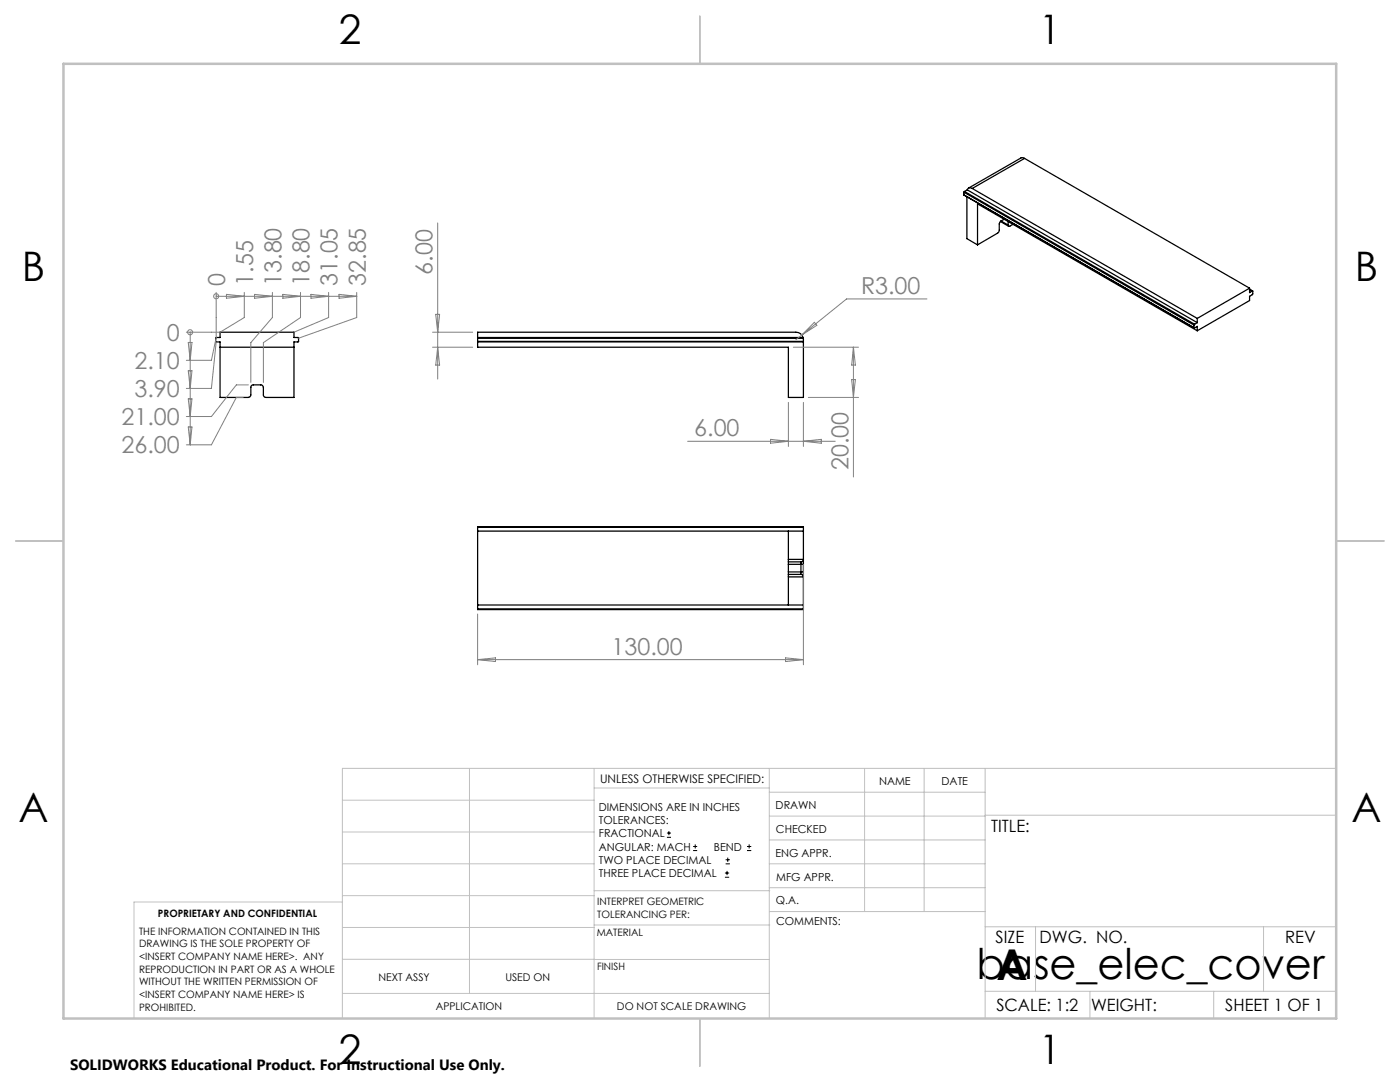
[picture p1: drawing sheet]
<svg xmlns="http://www.w3.org/2000/svg" width="279mm" height="216mm" viewBox="0 0 279 216" stroke-linecap="round" stroke-linejoin="round" font-family="sans-serif">
<g fill="none" stroke="#000" stroke-width=".25">
<path d="M192.3 38.9h.1M192.3 38.9l46 26.5M192.4 38.3l-.1 .6M192.4 38.3l45.9 26.6M192.5 38.2l-.1 .1M192.5 38.2l45.9 26.5M193 39.3v8.3l2.1 1.3M193 37.9l45.9 26.5M193 37.9l-.5 .3M194 37.6a.63 .63 0 0 0-1 .3M194 37.6l44.9 25.9M204.5 31.6l-.7-.1-10.5 6"/>
<path d="M204.5 31.6l-10.5 6M204.5 31.6l44.9 25.9M195.1 48.9v-8.2l43.8 25.3M199.7 44.2l1.6 1M199.8 44.1l-.4 .5v1.4l-.1 .4-4.2 2.5M199.8 44.1l1.4 .8M200.4 43.7l-.6 .4M201.2 44.2v.7M202.2 44.8l-.7 .3a.21 .21 0 0 1-.2 0 .21 .21 0 0 1-.1-.2M249.4 57.5l-10.5 6M249.4 57.5v.9l.5-.3M249.9 58.1h.1v.6l-.6 .4v.9l-10.5 6"/>
<path d="M249.9 58.1l-.5-.4 .6 .4M43.9 66.3h14.8v1l.9 .2-.1 .7h-.8v11.1h-5.9l-.2-.4v-1.6l-.1-.3-.4-.2h-1.7l-.3 .2v1.8l-.4 .5h-5.8v-11.1h-.9l.1-.9h.8zM43.9 69.3h14.8M95.3 67.3v.2M95.3 68.1v.1M95.3 67.3v-1h63.5a1.44 1.44 0 0 1 1.5 1M95.3 67.3h65M95.3 68.2h65M95.3 68.2v1.1h62v10h3v-11.1M95.3 67.5h65M95.3 68.1h65M95.3 67.5v.6"/>
<path d="M160.3 67.3v.2M160.3 67.5v.6M160.3 68.1v.1M238.3 64.9v.6l.6-.4v.9M238.4 64.7l-.1 .2M238.9 64.4l-.5 .3M238.9 63.5v.9M95.3 105.2v-.1h65v.1M95.3 105.2v16.3M95.3 106h65M95.3 105.2h65M157.3 114.6v.5"/>
<path d="M157.3 111.6v.5M157.3 114.1v.5M157.3 112.1v.5M157.3 106v5.6M157.3 112.6v1.5M157.3 115.1v5.6M157.3 115.1h3M157.3 114.6h2.5M157.3 111.6h3M157.3 112.1h2.5M157.3 114.1h2.5M157.3 112.6h2.5"/>
<path d="M159.8 114.6l.4 .2 .1 .3M159.8 114.1v.5M159.8 114.1h.5M159.8 112.1v.5M159.8 112.6h.5M159.8 112.6v1.5M160.3 111.6v.3l-.5 .2M160.3 114.1v1M160.3 111.6v1M160.3 105.2v6.4M160.3 112.6v1.5M160.3 115.1v6.4"/>
<path d="M95.3 121.5v.1h65v-.1M95.3 120.7h65M95.3 121.5h65"/>
</g>
<g fill="none" stroke="#000" stroke-width=".2">
<path d="M133.1 167.1h.8M133.1 166.2h.8M133.5 165.8v.9M138.3 169.7h.8M138.3 168.9h.8M138.7 168.5v.8M144.7 175h.8M144.7 174.2h.8M144.8 172.4h.9M144.8 171.6h.9M145.1 173.8v.8M145.2 171.1v.9"/>
<path d="M149.1 169.7h.8M149.1 168.9h.8M149.5 168.5v.8"/>
</g>
<g fill="none" stroke="#808080" stroke-width=".2">
<path d="M43.1 59.1h.1M43.1 58.3v9l-.9 4.6h-5M43.1 59.1h28.1M45.2 58.7l3.6 .4-3.6 .4zM48.8 58.3v5.1l-4.9 2.9h-6.7M50.8 58.7l3.6 .4-3.6 .4zM54.4 58.3v5.1l-4.3 5v7.9M56.4 58.7l3.6 .4-3.6 .4zM60 58.3v5.1l-7.4 5v7.9M62.1 58.7l3.5 .4-3.5 .4zM65.6 58.3v5.1l-6.9 2.9M67.7 58.7l3.5 .4-3.5 .4z"/>
<path d="M71.2 58.3v5.1l-11.6 4.1M87.3 44.5v31.1M185 59.7h-16.1l-8.9 7.2M37.6 68.3h.7l-.3 3.6zM37.6 74h.7l-.3 3.5zM37.6 79.6h.7l-.3 3.5zM38 66.3h.1M38 66.3v22.5M43.1 68.2l-.9 9.3h-5M48.5 79.3h-1.3l-5 9.5h-5M49.6 76.8h-2.4l-5 6.3h-5M86.3 69.3h8"/>
<path d="M86.3 66.3h8M87 62.7h.7l-.4 3.6zM87.3 69.3l.4 3.5h-.7zM158.3 69.3h13M160 66.9l-1.2 .9M161.3 79.3h10M162.5 64.3l.5 .6-3 2zM170 75.7h.7l-.4 3.6zM170.3 69.3v25.9M170.3 69.3l.4 3.5h-.7zM37.6 85.2h.7l-.3 3.6zM137.2 88.1h29.5"/>
<path d="M153.8 87.7l3.5 .4-3.5 .3zM157.3 80.3v8.8M160.3 80.3v8.8M160.3 88.1l3.6-.4v.7zM160.3 112.6v20M95.3 122.5v10.1M95.3 131.6h65M95.3 131.6l3.6-.3v.7zM156.8 131.3l3.5 .3-3.5 .4z"/>
<circle cx="43.2" cy="59.1" r=".51"/>
<circle cx="37.9" cy="66.3" r=".51"/>
</g>
<g fill="none" stroke="#c0c0c0" stroke-width=".2">
<path d="M68.3 159.7h50.3M93.7 153.3v44.9M118.6 153.3v49.9M118.6 157.2h34.9M153.5 153.3v49.9M153.5 158.1h43.1M172.5 153.3v28.6M184.4 153.3v28.6M196.6 153.3v49.9M266.7 153.3h-198.4v49.9M68.3 178.7h50.3M68.3 172.4h50.3"/>
<path d="M68.3 166h50.3M68.3 180h-41.6v23.2M118.6 177.7h35M153.5 167.6h43.1M153.5 162.8h43.1M153.5 172.4h43.1M153.5 177.1h43.1M196.6 162.7h70.1M68.3 198.2h85.2M68.3 191.4l85.2 .1M68.3 185.1h50.3M118.6 184.6h35"/>
<path d="M153.6 181.9h43M196.6 197.8h70.1M196.6 184.9h70.1M206.7 184.9v12.9M217.5 197.8v5.4M242.2 197.8v5.4M252.2 184.9v12.9"/>
</g>
<path d="M139.7 3.2v9.5M3.1 107.9h9.6M266.7 107.9h9.5M139.7 203.2v9.6" fill="none" stroke="#c0c0c0" stroke-width=".25"/>
<path d="M12.7 12.7h254v190.5h-254z" fill="none" stroke="#c0c0c0" stroke-width=".5"/>
<g font-size="8.5">
<text x="194.9" y="195.4">base_elec_cover</text>
<text x="198.9" y="195.5">A</text>
</g>
<g font-size="8.1">
<text x="67.6" y="8.9">2</text>
<text x="207.3" y="8.9">1</text>
<text x="4.4" y="56.2">B</text>
<text x="270.4" y="56.2">B</text>
<text x="3.7" y="164.1">A</text>
<text x="269.7" y="164.1">A</text>
<text x="67.6" y="212.4">2</text>
<text x="207.3" y="212.4">1</text>
</g>
<g font-size="4.7" fill="#808080">
<text x="44.9" y="57" transform="rotate(-90 44.9 57)">0</text>
<text x="50.5" y="57" transform="rotate(-90 50.5 57)">1.55</text>
<text x="56.2" y="57" transform="rotate(-90 56.2 57)">13.80</text>
<text x="61.8" y="57" transform="rotate(-90 61.8 57)">18.80</text>
<text x="67.4" y="57" transform="rotate(-90 67.4 57)">31.05</text>
<text x="73" y="57" transform="rotate(-90 73 57)">32.85</text>
<text x="86.3" y="54.8" transform="rotate(-90 86.3 54.8)">6.00</text>
<text x="171.8" y="58.6">R3.00</text>
<text x="33.3" y="68">0</text>
<text x="26.9" y="73.7">2.10</text>
<text x="26.9" y="79.3">3.90</text>
<text x="24.3" y="84.9">21.00</text>
<text x="138.6" y="87">6.00</text>
<text x="24.3" y="90.5">26.00</text>
<text x="169.3" y="93.9" transform="rotate(-90 169.3 93.9)">20.00</text>
<text x="122" y="130.6">130.00</text>
</g>
<g font-size="3.4">
<text x="197.8" y="166">TITLE:</text>
<text x="198.7" y="188.1">SIZE</text>
<text x="207.5" y="188.1">DWG. NO.</text>
<text x="256.5" y="188.2">REV</text>
<text x="198.8" y="201.7">SCALE: 1:2</text>
<text x="217.7" y="201.8">WEIGHT:</text>
<text x="244.5" y="201.7">SHEET 1 OF 1</text>
</g>
<text font-size="3" x="14" y="213.5">SOLIDWORKS Educational Product. For Instructional Use Only.</text>
<text font-size="2.4" x="119.8" y="156.2">UNLESS OTHERWISE SPECIFIED:</text>
<g font-size="2.2">
<text x="119.5" y="161.8">DIMENSIONS ARE IN INCHES</text>
<text x="154.8" y="161.4">DRAWN</text>
<text x="175.4" y="156.6">NAME</text>
<text x="187.9" y="156.7">DATE</text>
<text x="119.5" y="164.4">TOLERANCES:</text>
<text x="119.5" y="167.1">FRACTIONAL</text>
<text x="154.9" y="166.3">CHECKED</text>
<text x="119.5" y="169.7">ANGULAR: MACH</text>
<text x="119.5" y="172.4">TWO PLACE DECIMAL</text>
<text x="142.5" y="169.7">BEND</text>
<text x="154.8" y="170.9">ENG APPR.</text>
<text x="119.5" y="175">THREE PLACE DECIMAL</text>
<text x="154.9" y="175.7">MFG APPR.</text>
<text x="154.9" y="180.4">Q.A.</text>
<text x="154.9" y="184.6">COMMENTS:</text>
</g>
<g font-size="2.1">
<text x="75.5" y="195.7">NEXT ASSY</text>
<text x="100.9" y="195.7">USED ON</text>
<text x="86.9" y="201.5">APPLICATION</text>
<text x="123.1" y="201.6">DO NOT SCALE DRAWING</text>
</g>
<g font-size="2">
<text x="31.5" y="182.9">PROPRIETARY AND CONFIDENTIAL</text>
<text x="119.2" y="180.6">INTERPRET GEOMETRIC</text>
<text x="119.2" y="183.1">TOLERANCING PER:</text>
<text x="27.8" y="186.5">THE INFORMATION CONTAINED IN THIS</text>
<text x="27.8" y="189">DRAWING IS THE SOLE PROPERTY OF</text>
<text x="27.8" y="191.6">&lt;INSERT COMPANY NAME HERE&gt;. ANY</text>
<text x="119.1" y="186.7">MATERIAL</text>
<text x="27.8" y="194.1">REPRODUCTION IN PART OR AS A WHOLE</text>
<text x="27.8" y="196.6">WITHOUT THE WRITTEN PERMISSION OF</text>
<text x="119.1" y="193.5">FINISH</text>
<text x="27.8" y="199.1">&lt;INSERT COMPANY NAME HERE&gt; IS</text>
<text x="27.8" y="201.7">PROHIBITED.</text>
</g>
</svg>
